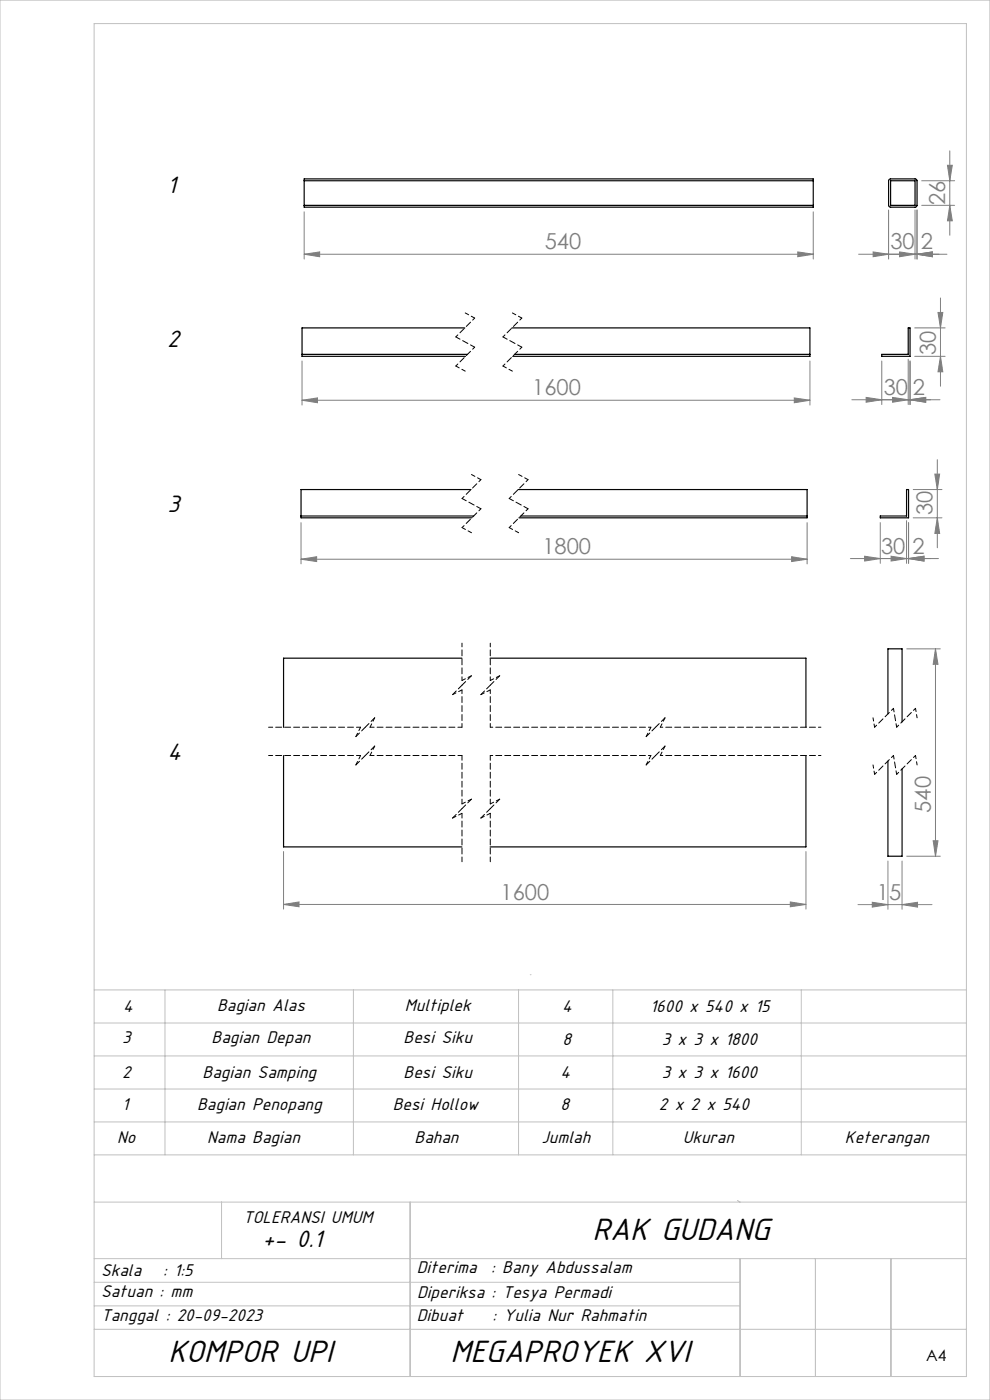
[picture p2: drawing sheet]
<svg xmlns="http://www.w3.org/2000/svg" width="210mm" height="297mm" viewBox="0 0 210 297" stroke-linecap="round" stroke-linejoin="round" font-family="sans-serif">
<g fill="none" stroke="#808080" stroke-width=".21">
<path d="M195.5 38.3h7M201 35.1h1l-.5 3.2zM201.5 32v17.9M64.5 53.9l3.3-.5v1.1zM64.5 53.9h108M64.5 44.9v10.1M169.2 53.4l3.3 .5-3.3 .6zM172.5 44.9v10.1M182.1 53.9h18.8M185.2 53.4l3.3 .5-3.3 .6zM188.5 44.6v10.4M190.8 53.4l3.3 .5-3.3 .6z"/>
<path d="M194.1 44.6v10.4M194.5 44.6v10.4M194.5 53.9l3.3-.5v1.1zM195.5 43.6h7M201.5 43.6l.5 3.2h-1zM64.1 76.6v9.3M171.8 76.6v9.3M187 76.6v9.2M192.7 76.2v9.6M193 76.6v9.2M194 69.6h6.5M194 75.6h6.5"/>
<path d="M199 66.3h1l-.5 3.3zM199.5 75.6l.5 3.3h-1zM199.5 63.2v18.7M64.1 84.9l3.2-.5v1zM64.1 84.9h107.7M168.5 84.4l3.3 .5-3.3 .5zM180.7 84.8h18.7M183.7 84.3l3.3 .5-3.3 .5zM189.3 84.3l3.4 .5-3.4 .5zM193 84.8l3.4-.5v1zM198.8 97.5v18.7M63.9 118.6l3.3-.5v1z"/>
<path d="M63.9 110.9v8.7M63.9 118.6h107.3M167.9 118.1l3.3 .5-3.3 .5zM171.2 110.9v8.7M180.4 118.5h18.7M183.4 118l3.3 .5-3.3 .5zM186.7 110.9v8.6M189 118l3.3 .5-3.3 .5zM192.3 110.5v9M192.7 110.9v8.6M192.7 118.5l3.3-.5v1zM193.7 103.9h6.1"/>
<path d="M193.7 109.9h6.1M198.3 100.6h1l-.5 3.3zM198.8 109.9l.5 3.3h-1zM192.3 137.7h7.2M198.4 137.7l.6 3.2h-1.1zM198.4 137.7v43.9M197.9 178.4h1.1l-.6 3.2zM60.1 191.9l3.3-.6v1.1zM60.1 180.7v12.2M60.1 191.9h110.9M167.6 191.3l3.4 .6-3.4 .5zM171 180.7v12.2"/>
<path d="M182 191.9h15.7M185 191.4l3.3 .5-3.3 .5zM188.3 182.7v10.2M191.3 191.9l3.3-.5v1zM191.3 182.7v10.2M192.3 181.6h7.2"/>
</g>
<path d="M185.5 154.3l-.3-2M194.5 152.3l-.3-2M185.5 164.3l-.3-2M194.5 162.3l-.3-2" fill="none" stroke="#000" stroke-width=".21" stroke-dasharray="1.3 .6" stroke-dashoffset=".6"/>
<g fill="none" stroke="#000" stroke-width=".21" stroke-dasharray="1.3 .6" stroke-dashoffset=".7">
<path d="M100.7 67.5l-4 4M100.7 73.7l-4 4M110.7 67.5l-4 4M110.7 73.7l-4 4M102 101.8l-4 4M102 107.9l-4 4M112 101.8l-4 4M112 107.9l-4 4M138.1 154.3h-34.1M174.1 154.3h-34M189.5 150.3l-4 4M194.2 150.3l-4 4"/>
<path d="M138.1 160.3h-34.1M174.1 160.3h-34M189.5 160.3l-4 4M194.2 160.3l-4 4"/>
</g>
<g fill="none" stroke="#000" stroke-width=".21" stroke-dasharray="1.3 .6" stroke-dashoffset=".5">
<path d="M98 136.4v8M104 136.4v8M75.5 156.3l1-2M78.5 154.3l1-2M96 147.4l2-1M98 144.4l2-1M98 146.4v7.9M102 147.4l2-1M104 144.4l2-1M104 146.4v7.9M137.1 156.3l1-2M140.1 154.3l1-2"/>
<path d="M190.2 154.3l-.7-4M75.5 162.3l1-2M78.5 160.3l1-2M96 173.5l2-1M98 170.5l2-1M102 173.5l2-1M104 170.5l2-1M137.1 162.3l1-2M140.1 160.3l1-2M190.2 164.3l-.7-4"/>
</g>
<path d="M96.7 77.7l2 1M98.7 66.4l2 1.1M106.7 77.7l2 1M108.7 66.4l2 1.1M98 111.9l2 1.1M100 100.7l2 1.1M108 111.9l2 1.1M110 100.7l2 1.1M76.5 154.3h-19.5M98 154.3h-19.5M76.5 160.3h-19.5M98 160.3h-19.5" fill="none" stroke="#000" stroke-width=".21" stroke-dasharray="1.3 .6" stroke-dashoffset=".4"/>
<path d="M96.7 71.5l4 2.2M106.7 71.5l4 2.2M98 105.8l4 2.1M108 105.8l4 2.1M98 160.3v10.2M98 172.5v10.3M104 160.3v10.2M104 172.5v10.3" fill="none" stroke="#000" stroke-width=".21" stroke-dasharray="1.3 .6" stroke-dashoffset=".3"/>
<g fill="none" stroke="#000" stroke-width=".21" stroke-dasharray="1.3 .6" stroke-dashoffset=".2">
<path d="M77.5 154.3l-2 2M79.5 158.3l-2 2M79.5 152.3l-2 2M98 145.4l-2 2M100 143.4l-2 2M104 145.4l-2 2M106 143.4l-2 2M139.1 154.3l-2 2M141.1 158.3l-2 2M141.1 152.3l-2 2M77.5 160.3l-2 2M98 171.5l-2 2"/>
<path d="M100 169.5l-2 2M104 171.5l-2 2M106 169.5l-2 2M139.1 160.3l-2 2"/>
</g>
<g fill="none" stroke="#c0c0c0" stroke-width=".21">
<path d="M0 0h210v297h-210zM20 5h185v287h-185zM20 217h185M20 210h185M35 210v35M75 210v35M110 210v35M112.6 206.8h-.1M130 210v35M170 210v35M20 238h185M20 231h185"/>
<path d="M20 224h185M20 255h185M20 245h185M47 255v12M87 255v37M156.4 254.7l.6 .3M20 277h137M20 272h137M20 267h185M157 267v25M173 267v25M189 267v25"/>
<path d="M20 282h185"/>
</g>
<g fill="#808080">
<path d="M191.3 191.9l3.3-.5v1zM185 191.4l3.3 .5-3.3 .5z"/>
<path d="M194.5 53.9l3.3-.5v1.1zM190.8 53.4l3.3 .5-3.3 .6zM193 84.8l3.4-.5v1zM183.7 84.3l3.3 .5-3.3 .5zM192.7 118.5l3.3-.5v1zM183.4 118l3.3 .5-3.3 .5z"/>
<path d="M64.5 53.9l3.3-.5v1.1zM169.2 53.4l3.3 .5-3.3 .6zM64.1 84.9l3.2-.5v1zM168.5 84.4l3.3 .5-3.3 .5zM189.3 84.3l3.4 .5-3.4 .5zM193 84.8l3.4-.5v1zM63.9 118.6l3.3-.5v1zM167.9 118.1l3.3 .5-3.3 .5zM189 118l3.3 .5-3.3 .5zM192.7 118.5l3.3-.5v1zM60.1 191.9l3.3-.6v1.1zM167.6 191.3l3.4 .6-3.4 .5z"/>
<path d="M185.2 53.4l3.3 .5-3.3 .6zM194.5 53.9l3.3-.5v1.1z"/>
<path d="M201.5 43.6l.5 3.2h-1zM201 35.1h1l-.5 3.2z"/>
<path d="M198.4 137.7l.6 3.2h-1.1zM197.9 178.4h1.1l-.6 3.2z"/>
<path d="M199 66.3h1l-.5 3.3zM199.5 75.6l.5 3.3h-1zM198.3 100.6h1l-.5 3.3zM198.8 109.9l.5 3.3h-1z"/>
</g>
<g fill="none" stroke="#000" stroke-width=".25">
<path d="M64.5 38.3v-.3h108v.3M64.5 38.3h108M64.5 38.3v5.3M172.5 38.3v5.3M188.6 38.1l.2-.1h5.5l.2 .3v5.5l-.3 .2-5.6-.2-.1-.2zM188.9 38.3h5.2v5.3h-5.2zM64.5 43.6v.4h108v-.4M64.5 43.6h108M64.1 75.2h35.1M98.6 69.6h-34.5v6h34.6M108.6 69.6h63.2v6h-63M109.1 75.2h62.7"/>
<path d="M192.7 69.6h.3v6h-6v-.4h5.7zM63.9 109.5h36.6M99.9 103.9h-36v6h36.2M109.9 103.9h61.3v6h-61.1M110.5 109.5h60.7M192.3 103.9h.4v6h-6v-.4h5.6zM98 139.6h-37.9v14.7M104 139.6h67v14.7M188.3 151.4v-13.7h3v15.4M60.1 160.3v19.4h37.9M171 160.3v19.4h-67M188.3 161.5v20.1h3v-18.5"/>
</g>
<g font-size="7.3">
<text x="125.6" y="263.1">RAK GUDANG</text>
<text x="35.7" y="288.9">KOMPOR UPI</text>
<text x="95.6" y="288.9">MEGAPROYEK XVI</text>
</g>
<g font-size="5.6">
<text x="35.5" y="41">1</text>
<text x="35.5" y="73.6">2</text>
<text x="35.5" y="108.7">3</text>
<text x="35.5" y="161.2">4</text>
<text x="55.6" y="264.6">+- 0.1</text>
</g>
<g font-size="4.7" fill="#808080">
<text x="200.5" y="43.6" transform="rotate(-90 200.5 43.6)">26</text>
<text x="115.6" y="52.9">540</text>
<text x="188.9" y="52.9">30</text>
<text x="195.3" y="52.9">2</text>
<text x="198.5" y="75.3" transform="rotate(-90 198.5 75.3)">30</text>
<text x="112.9" y="83.9">1600</text>
<text x="187.5" y="83.8">30</text>
<text x="193.6" y="83.8">2</text>
<text x="197.8" y="109.3" transform="rotate(-90 197.8 109.3)">30</text>
<text x="115" y="117.6">1800</text>
<text x="186.9" y="117.5">30</text>
<text x="193.6" y="117.5">2</text>
<text x="197.5" y="172.4" transform="rotate(-90 197.5 172.4)">540</text>
<text x="106.2" y="190.8">1600</text>
<text x="186" y="190.9">15</text>
</g>
<g font-size="4">
<text x="26.1" y="214.6">4</text>
<text x="46.1" y="214.5">Bagian Alas</text>
<text x="85.9" y="214.5">Multiplek</text>
<text x="119.2" y="214.7">4</text>
<text x="137.9" y="214.7">1600 x 540 x 15</text>
<text x="25.9" y="221.3">3</text>
<text x="44.9" y="221.3">Bagian Depan</text>
<text x="85.6" y="221.3">Besi Siku</text>
<text x="119.3" y="221.8">8</text>
<text x="140.4" y="221.8">3 x 3 x 1800</text>
<text x="25.9" y="228.6">2</text>
<text x="43" y="228.6">Bagian Samping</text>
<text x="85.6" y="228.6">Besi Siku</text>
<text x="118.9" y="228.6">4</text>
<text x="140.4" y="228.8">3 x 3 x 1600</text>
<text x="25.9" y="235.6">1</text>
<text x="41.8" y="235.6">Bagian Penopang</text>
<text x="83.3" y="235.5">Besi Hollow</text>
<text x="118.9" y="235.6">8</text>
<text x="139.8" y="235.6">2 x 2 x 540</text>
<text x="24.9" y="242.5">No</text>
<text x="43.9" y="242.5">Nama Bagian</text>
<text x="87.9" y="242.5">Bahan</text>
<text x="114.9" y="242.5">Jumlah</text>
<text x="144.8" y="242.5">Ukuran</text>
<text x="179.2" y="242.5">Keterangan</text>
<text x="51.6" y="259.5">TOLERANSI UMUM</text>
<text x="21.4" y="275.2">Satuan : mm</text>
<text x="21.4" y="270.6">Skala</text>
<text x="34.6" y="270.6">: 1:5</text>
<text x="88.4" y="270.2">Diterima</text>
<text x="88.5" y="275.3">Diperiksa : Tesya Permadi</text>
<text x="104.2" y="270.2">: Bany Abdussalam</text>
<text x="21.4" y="280.2">Tanggal : 20-09-2023</text>
<text x="88.4" y="280.2">Dibuat</text>
<text x="104.5" y="280.2">: Yulia Nur Rahmatin</text>
</g>
<text font-size="3.3" x="196.5" y="288.7">A4</text>
</svg>
